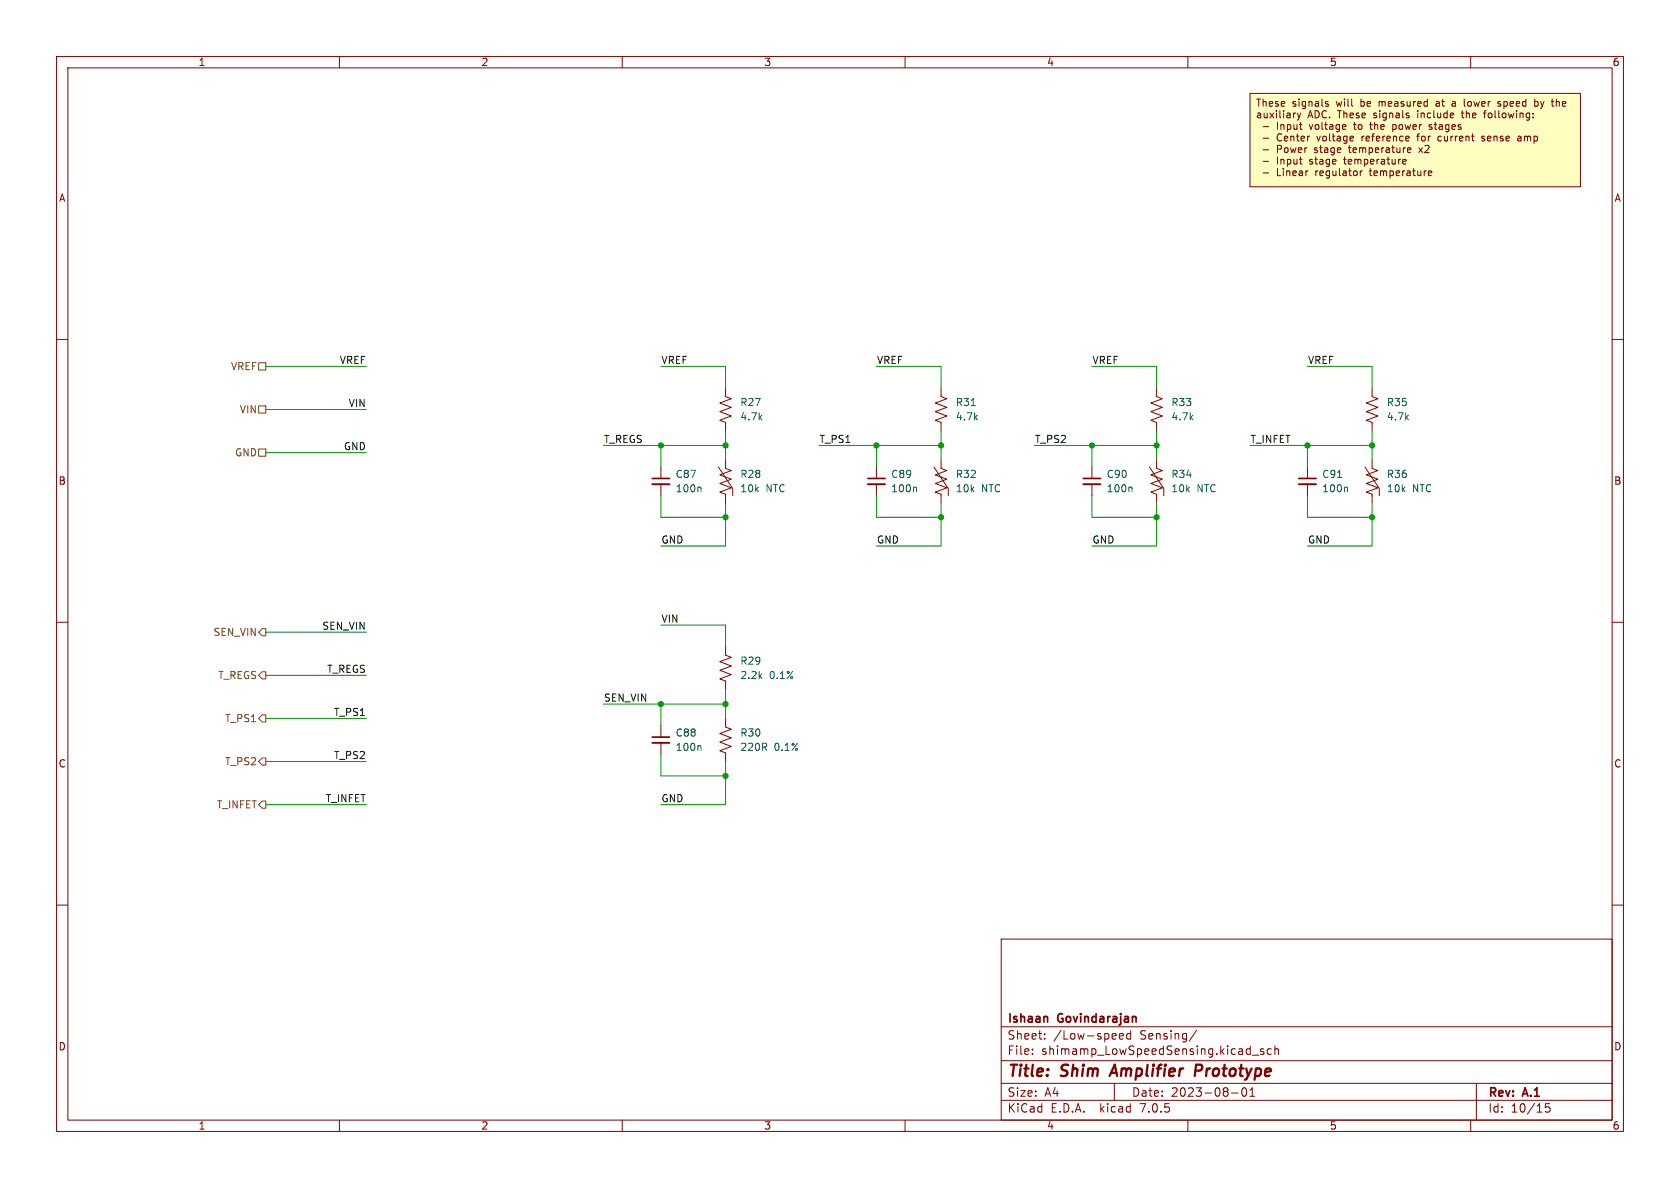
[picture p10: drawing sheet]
(kicad_sch (version 20230121) (generator eeschema)

 (paper "A4")

 (title_block
  (title "Shim Amplifier Prototype")
  (date "2023-08-01")
  (rev "A.1")
  (company "Ishaan Govindarajan"))

 (lib_symbols
  (symbol "Custom-Capacitor:CL10B104KB8NNWC" (pin_numbers hide) (pin_names (offset 0.254) hide) (in_bom yes) (on_board yes)
   (property "Reference" "C" (at 0.254 1.778 0) (effects (font (size 1.27 1.27)) (justify left)))
   (property "Value" "100n" (at 0.254 -2.032 0) (effects (font (size 1.27 1.27)) (justify left)))
   (property "Footprint" "Capacitor_SMD:C_0603_1608Metric_Pad1.08x0.95mm_HandSolder" (at 0 0 0) (effects (font (size 1.27 1.27)) hide))
   (property "Datasheet" "https://product.samsungsem.com/mlcc/CL31B106KAHNFN.do" (at 0 0 0) (effects (font (size 1.27 1.27)) hide))
   (property "Manufacturer" "Samsung Electro-Mechanics" (at 0 0 0) (effects (font (size 1.27 1.27)) hide))
   (property "Part Number" "CL10B104KB8NNWC" (at 0 0 0) (effects (font (size 1.27 1.27)) hide))
   (symbol "CL10B104KB8NNWC_0_1"
    (polyline (pts (xy -1.524 -0.508) (xy 1.524 -0.508)) (stroke (width 0.3302) (type default)) (fill (type none)))
    (polyline (pts (xy -1.524 0.508) (xy 1.524 0.508)) (stroke (width 0.3048) (type default)) (fill (type none))))
   (symbol "CL10B104KB8NNWC_1_1"
    (pin passive line (at 0 2.54 270) (length 2.032) (name "~" (effects (font (size 1.27 1.27)))) (number "1" (effects (font (size 1.27 1.27)))))
    (pin passive line (at 0 -2.54 90) (length 2.032) (name "~" (effects (font (size 1.27 1.27)))) (number "2" (effects (font (size 1.27 1.27)))))))
  (symbol "Custom-Resistor:B57330V2103F260" (pin_numbers hide) (pin_names (offset 0)) (in_bom yes) (on_board yes)
   (property "Reference" "R" (at 2.54 0 90) (effects (font (size 1.27 1.27))))
   (property "Value" "10k NTC" (at -2.54 0 90) (effects (font (size 1.27 1.27))))
   (property "Footprint" "Resistor_SMD:R_0603_1608Metric_Pad0.98x0.95mm_HandSolder" (at 1.016 -0.254 90) (effects (font (size 1.27 1.27)) hide))
   (property "Datasheet" "https://www.tdk-electronics.tdk.com/inf/50/db/ntc/NTC_SMD_Standard_series_0603.pdf" (at 0 0 0) (effects (font (size 1.27 1.27)) hide))
   (property "Manufacturer" "EPCOS - TDK Electronics" (at 0 0 0) (effects (font (size 1.27 1.27)) hide))
   (property "Part Number" "B57330V2103F260" (at 0 0 0) (effects (font (size 1.27 1.27)) hide))
   (symbol "B57330V2103F260_0_1"
    (polyline (pts (xy 0 -2.286) (xy 0 -2.54)) (stroke (width 0) (type default)) (fill (type none)))
    (polyline (pts (xy 0 2.286) (xy 0 2.54)) (stroke (width 0) (type default)) (fill (type none)))
    (polyline (pts (xy -1.27 2.54) (xy 1.27 -1.27) (xy 1.27 -2.54)) (stroke (width 0) (type default)) (fill (type none)))
    (polyline (pts (xy 0 -0.762) (xy 1.016 -1.143) (xy 0 -1.524) (xy -1.016 -1.905) (xy 0 -2.286)) (stroke (width 0) (type default)) (fill (type none)))
    (polyline (pts (xy 0 0.762) (xy 1.016 0.381) (xy 0 0) (xy -1.016 -0.381) (xy 0 -0.762)) (stroke (width 0) (type default)) (fill (type none)))
    (polyline (pts (xy 0 2.286) (xy 1.016 1.905) (xy 0 1.524) (xy -1.016 1.143) (xy 0 0.762)) (stroke (width 0) (type default)) (fill (type none))))
   (symbol "B57330V2103F260_1_1"
    (pin passive line (at 0 3.81 270) (length 1.27) (name "~" (effects (font (size 1.27 1.27)))) (number "1" (effects (font (size 1.27 1.27)))))
    (pin passive line (at 0 -3.81 90) (length 1.27) (name "~" (effects (font (size 1.27 1.27)))) (number "2" (effects (font (size 1.27 1.27)))))))
  (symbol "Custom-Resistor:RMCF0603FT4K70" (pin_numbers hide) (pin_names (offset 0)) (in_bom yes) (on_board yes)
   (property "Reference" "R" (at 2.54 0 90) (effects (font (size 1.27 1.27))))
   (property "Value" "4.7k" (at -2.54 0 90) (effects (font (size 1.27 1.27))))
   (property "Footprint" "Resistor_SMD:R_0603_1608Metric_Pad0.98x0.95mm_HandSolder" (at 1.016 -0.254 90) (effects (font (size 1.27 1.27)) hide))
   (property "Datasheet" "https://www.seielect.com/Catalog/SEI-RMCF_RMCP.pdf" (at 0 0 0) (effects (font (size 1.27 1.27)) hide))
   (property "Manufacturer" "Stackpole Electronics Inc" (at 0 0 0) (effects (font (size 1.27 1.27)) hide))
   (property "Part Number" "RMCF0603FT4K70" (at 0 0 0) (effects (font (size 1.27 1.27)) hide))
   (symbol "RMCF0603FT4K70_0_1"
    (polyline (pts (xy 0 -2.286) (xy 0 -2.54)) (stroke (width 0) (type default)) (fill (type none)))
    (polyline (pts (xy 0 2.286) (xy 0 2.54)) (stroke (width 0) (type default)) (fill (type none)))
    (polyline (pts (xy 0 -0.762) (xy 1.016 -1.143) (xy 0 -1.524) (xy -1.016 -1.905) (xy 0 -2.286)) (stroke (width 0) (type default)) (fill (type none)))
    (polyline (pts (xy 0 0.762) (xy 1.016 0.381) (xy 0 0) (xy -1.016 -0.381) (xy 0 -0.762)) (stroke (width 0) (type default)) (fill (type none)))
    (polyline (pts (xy 0 2.286) (xy 1.016 1.905) (xy 0 1.524) (xy -1.016 1.143) (xy 0 0.762)) (stroke (width 0) (type default)) (fill (type none))))
   (symbol "RMCF0603FT4K70_1_1"
    (pin passive line (at 0 3.81 270) (length 1.27) (name "~" (effects (font (size 1.27 1.27)))) (number "1" (effects (font (size 1.27 1.27)))))
    (pin passive line (at 0 -3.81 90) (length 1.27) (name "~" (effects (font (size 1.27 1.27)))) (number "2" (effects (font (size 1.27 1.27)))))))
  (symbol "Custom-Resistor:RN73R1JTTD2200B25" (pin_numbers hide) (pin_names (offset 0)) (in_bom yes) (on_board yes)
   (property "Reference" "R" (at 2.54 0 90) (effects (font (size 1.27 1.27))))
   (property "Value" "220R 0.1%" (at -2.54 0 90) (effects (font (size 1.27 1.27))))
   (property "Footprint" "Resistor_SMD:R_0603_1608Metric_Pad0.98x0.95mm_HandSolder" (at 1.016 -0.254 90) (effects (font (size 1.27 1.27)) hide))
   (property "Datasheet" "https://www.koaspeer.com/pdfs/RN73R.pdf" (at 0 0 0) (effects (font (size 1.27 1.27)) hide))
   (property "Manufacturer" "KOA Speer Electronics, Inc." (at 0 0 0) (effects (font (size 1.27 1.27)) hide))
   (property "Part Number" "RN73R1JTTD2200B25" (at 0 0 0) (effects (font (size 1.27 1.27)) hide))
   (symbol "RN73R1JTTD2200B25_0_1"
    (polyline (pts (xy 0 -2.286) (xy 0 -2.54)) (stroke (width 0) (type default)) (fill (type none)))
    (polyline (pts (xy 0 2.286) (xy 0 2.54)) (stroke (width 0) (type default)) (fill (type none)))
    (polyline (pts (xy 0 -0.762) (xy 1.016 -1.143) (xy 0 -1.524) (xy -1.016 -1.905) (xy 0 -2.286)) (stroke (width 0) (type default)) (fill (type none)))
    (polyline (pts (xy 0 0.762) (xy 1.016 0.381) (xy 0 0) (xy -1.016 -0.381) (xy 0 -0.762)) (stroke (width 0) (type default)) (fill (type none)))
    (polyline (pts (xy 0 2.286) (xy 1.016 1.905) (xy 0 1.524) (xy -1.016 1.143) (xy 0 0.762)) (stroke (width 0) (type default)) (fill (type none))))
   (symbol "RN73R1JTTD2200B25_1_1"
    (pin passive line (at 0 3.81 270) (length 1.27) (name "~" (effects (font (size 1.27 1.27)))) (number "1" (effects (font (size 1.27 1.27)))))
    (pin passive line (at 0 -3.81 90) (length 1.27) (name "~" (effects (font (size 1.27 1.27)))) (number "2" (effects (font (size 1.27 1.27)))))))
  (symbol "Custom-Resistor:RN73R2BTTD2201B25" (pin_numbers hide) (pin_names (offset 0)) (in_bom yes) (on_board yes)
   (property "Reference" "R" (at 2.54 0 90) (effects (font (size 1.27 1.27))))
   (property "Value" "2.2k 0.1%" (at -2.54 0 90) (effects (font (size 1.27 1.27))))
   (property "Footprint" "Resistor_SMD:R_1206_3216Metric_Pad1.30x1.75mm_HandSolder" (at 1.016 -0.254 90) (effects (font (size 1.27 1.27)) hide))
   (property "Datasheet" "https://www.koaspeer.com/pdfs/RN73R.pdf" (at 0 0 0) (effects (font (size 1.27 1.27)) hide))
   (property "Manufacturer" "KOA Speer Electronics, Inc." (at 0 0 0) (effects (font (size 1.27 1.27)) hide))
   (property "Part Number" "RN73R2BTTD2201B25" (at 0 0 0) (effects (font (size 1.27 1.27)) hide))
   (symbol "RN73R2BTTD2201B25_0_1"
    (polyline (pts (xy 0 -2.286) (xy 0 -2.54)) (stroke (width 0) (type default)) (fill (type none)))
    (polyline (pts (xy 0 2.286) (xy 0 2.54)) (stroke (width 0) (type default)) (fill (type none)))
    (polyline (pts (xy 0 -0.762) (xy 1.016 -1.143) (xy 0 -1.524) (xy -1.016 -1.905) (xy 0 -2.286)) (stroke (width 0) (type default)) (fill (type none)))
    (polyline (pts (xy 0 0.762) (xy 1.016 0.381) (xy 0 0) (xy -1.016 -0.381) (xy 0 -0.762)) (stroke (width 0) (type default)) (fill (type none)))
    (polyline (pts (xy 0 2.286) (xy 1.016 1.905) (xy 0 1.524) (xy -1.016 1.143) (xy 0 0.762)) (stroke (width 0) (type default)) (fill (type none))))
   (symbol "RN73R2BTTD2201B25_1_1"
    (pin passive line (at 0 3.81 270) (length 1.27) (name "~" (effects (font (size 1.27 1.27)))) (number "1" (effects (font (size 1.27 1.27)))))
    (pin passive line (at 0 -3.81 90) (length 1.27) (name "~" (effects (font (size 1.27 1.27)))) (number "2" (effects (font (size 1.27 1.27))))))))

 (junction (at 204.47 78.74) (diameter 0) (color 0 0 0 0))
 (junction (at 154.94 78.74) (diameter 0) (color 0 0 0 0))
 (junction (at 242.57 91.44) (diameter 0) (color 0 0 0 0))
 (junction (at 128.27 78.74) (diameter 0) (color 0 0 0 0))
 (junction (at 116.84 124.46) (diameter 0) (color 0 0 0 0))
 (junction (at 231.14 78.74) (diameter 0) (color 0 0 0 0))
 (junction (at 166.37 91.44) (diameter 0) (color 0 0 0 0))
 (junction (at 116.84 78.74) (diameter 0) (color 0 0 0 0))
 (junction (at 166.37 78.74) (diameter 0) (color 0 0 0 0))
 (junction (at 193.04 78.74) (diameter 0) (color 0 0 0 0))
 (junction (at 204.47 91.44) (diameter 0) (color 0 0 0 0))
 (junction (at 128.27 91.44) (diameter 0) (color 0 0 0 0))
 (junction (at 242.57 78.74) (diameter 0) (color 0 0 0 0))
 (junction (at 128.27 137.16) (diameter 0) (color 0 0 0 0))
 (junction (at 128.27 124.46) (diameter 0) (color 0 0 0 0))

 (wire (pts (xy 116.84 137.16) (xy 128.27 137.16)) (stroke (width 0) (type default)))
 (wire (pts (xy 116.84 78.74) (xy 128.27 78.74)) (stroke (width 0) (type default)))
 (wire (pts (xy 116.84 91.44) (xy 128.27 91.44)) (stroke (width 0) (type default)))
 (wire (pts (xy 116.84 142.24) (xy 128.27 142.24)) (stroke (width 0) (type default)))
 (wire (pts (xy 242.57 91.44) (xy 242.57 96.52)) (stroke (width 0) (type default)))
 (wire (pts (xy 154.94 64.77) (xy 166.37 64.77)) (stroke (width 0) (type default)))
 (wire (pts (xy 242.57 78.74) (xy 242.57 81.28)) (stroke (width 0) (type default)))
 (wire (pts (xy 46.99 119.38) (xy 64.77 119.38)) (stroke (width 0) (type default)))
 (wire (pts (xy 220.98 78.74) (xy 231.14 78.74)) (stroke (width 0) (type default)))
 (wire (pts (xy 154.94 87.63) (xy 154.94 91.44)) (stroke (width 0) (type default)))
 (wire (pts (xy 116.84 64.77) (xy 128.27 64.77)) (stroke (width 0) (type default)))
 (wire (pts (xy 193.04 96.52) (xy 204.47 96.52)) (stroke (width 0) (type default)))
 (wire (pts (xy 144.78 78.74) (xy 154.94 78.74)) (stroke (width 0) (type default)))
 (wire (pts (xy 166.37 76.2) (xy 166.37 78.74)) (stroke (width 0) (type default)))
 (wire (pts (xy 154.94 96.52) (xy 166.37 96.52)) (stroke (width 0) (type default)))
 (wire (pts (xy 116.84 124.46) (xy 116.84 128.27)) (stroke (width 0) (type default)))
 (wire (pts (xy 204.47 88.9) (xy 204.47 91.44)) (stroke (width 0) (type default)))
 (wire (pts (xy 166.37 78.74) (xy 166.37 81.28)) (stroke (width 0) (type default)))
 (wire (pts (xy 116.84 133.35) (xy 116.84 137.16)) (stroke (width 0) (type default)))
 (wire (pts (xy 46.99 80.01) (xy 64.77 80.01)) (stroke (width 0) (type default)))
 (wire (pts (xy 204.47 76.2) (xy 204.47 78.74)) (stroke (width 0) (type default)))
 (wire (pts (xy 128.27 88.9) (xy 128.27 91.44)) (stroke (width 0) (type default)))
 (wire (pts (xy 193.04 64.77) (xy 204.47 64.77)) (stroke (width 0) (type default)))
 (wire (pts (xy 231.14 78.74) (xy 242.57 78.74)) (stroke (width 0) (type default)))
 (wire (pts (xy 182.88 78.74) (xy 193.04 78.74)) (stroke (width 0) (type default)))
 (wire (pts (xy 128.27 124.46) (xy 128.27 127)) (stroke (width 0) (type default)))
 (wire (pts (xy 166.37 88.9) (xy 166.37 91.44)) (stroke (width 0) (type default)))
 (wire (pts (xy 154.94 78.74) (xy 166.37 78.74)) (stroke (width 0) (type default)))
 (wire (pts (xy 231.14 96.52) (xy 242.57 96.52)) (stroke (width 0) (type default)))
 (wire (pts (xy 193.04 78.74) (xy 193.04 82.55)) (stroke (width 0) (type default)))
 (wire (pts (xy 116.84 96.52) (xy 128.27 96.52)) (stroke (width 0) (type default)))
 (wire (pts (xy 242.57 64.77) (xy 242.57 68.58)) (stroke (width 0) (type default)))
 (wire (pts (xy 46.99 127) (xy 64.77 127)) (stroke (width 0) (type default)))
 (wire (pts (xy 106.68 78.74) (xy 116.84 78.74)) (stroke (width 0) (type default)))
 (wire (pts (xy 106.68 124.46) (xy 116.84 124.46)) (stroke (width 0) (type default)))
 (wire (pts (xy 46.99 111.76) (xy 64.77 111.76)) (stroke (width 0) (type default)))
 (wire (pts (xy 193.04 91.44) (xy 204.47 91.44)) (stroke (width 0) (type default)))
 (wire (pts (xy 154.94 78.74) (xy 154.94 82.55)) (stroke (width 0) (type default)))
 (wire (pts (xy 231.14 87.63) (xy 231.14 91.44)) (stroke (width 0) (type default)))
 (wire (pts (xy 46.99 134.62) (xy 64.77 134.62)) (stroke (width 0) (type default)))
 (wire (pts (xy 128.27 137.16) (xy 128.27 142.24)) (stroke (width 0) (type default)))
 (wire (pts (xy 46.99 64.77) (xy 64.77 64.77)) (stroke (width 0) (type default)))
 (wire (pts (xy 116.84 78.74) (xy 116.84 82.55)) (stroke (width 0) (type default)))
 (wire (pts (xy 231.14 78.74) (xy 231.14 82.55)) (stroke (width 0) (type default)))
 (wire (pts (xy 128.27 134.62) (xy 128.27 137.16)) (stroke (width 0) (type default)))
 (wire (pts (xy 231.14 91.44) (xy 242.57 91.44)) (stroke (width 0) (type default)))
 (wire (pts (xy 166.37 64.77) (xy 166.37 68.58)) (stroke (width 0) (type default)))
 (wire (pts (xy 231.14 64.77) (xy 242.57 64.77)) (stroke (width 0) (type default)))
 (wire (pts (xy 193.04 87.63) (xy 193.04 91.44)) (stroke (width 0) (type default)))
 (wire (pts (xy 46.99 72.39) (xy 64.77 72.39)) (stroke (width 0) (type default)))
 (wire (pts (xy 166.37 91.44) (xy 166.37 96.52)) (stroke (width 0) (type default)))
 (wire (pts (xy 242.57 88.9) (xy 242.57 91.44)) (stroke (width 0) (type default)))
 (wire (pts (xy 116.84 87.63) (xy 116.84 91.44)) (stroke (width 0) (type default)))
 (wire (pts (xy 116.84 110.49) (xy 128.27 110.49)) (stroke (width 0) (type default)))
 (wire (pts (xy 204.47 64.77) (xy 204.47 68.58)) (stroke (width 0) (type default)))
 (wire (pts (xy 128.27 110.49) (xy 128.27 114.3)) (stroke (width 0) (type default)))
 (wire (pts (xy 128.27 76.2) (xy 128.27 78.74)) (stroke (width 0) (type default)))
 (wire (pts (xy 154.94 91.44) (xy 166.37 91.44)) (stroke (width 0) (type default)))
 (wire (pts (xy 193.04 78.74) (xy 204.47 78.74)) (stroke (width 0) (type default)))
 (wire (pts (xy 46.99 142.24) (xy 64.77 142.24)) (stroke (width 0) (type default)))
 (wire (pts (xy 204.47 91.44) (xy 204.47 96.52)) (stroke (width 0) (type default)))
 (wire (pts (xy 128.27 121.92) (xy 128.27 124.46)) (stroke (width 0) (type default)))
 (wire (pts (xy 128.27 91.44) (xy 128.27 96.52)) (stroke (width 0) (type default)))
 (wire (pts (xy 128.27 78.74) (xy 128.27 81.28)) (stroke (width 0) (type default)))
 (wire (pts (xy 128.27 64.77) (xy 128.27 68.58)) (stroke (width 0) (type default)))
 (wire (pts (xy 242.57 76.2) (xy 242.57 78.74)) (stroke (width 0) (type default)))
 (wire (pts (xy 204.47 78.74) (xy 204.47 81.28)) (stroke (width 0) (type default)))
 (wire (pts (xy 116.84 124.46) (xy 128.27 124.46)) (stroke (width 0) (type default)))

 (text_box "These signals will be measured at a lower speed by the auxiliary ADC. These signals include the following:\n - Input voltage to the power stages\n - Center voltage reference for current sense amp\n - Power stage temperature x2\n - Input stage temperature\n - Linear regulator temperature" (at 220.98 16.51 0) (size 58.42 16.51) (stroke (width 0) (type default) (color 132 0 0 1)) (fill (type color) (color 255 255 194 1)) (effects (font (size 1.27 1.27) (color 132 0 0 1)) (justify left top)))

 (label "T_PS2" (at 64.77 134.62 180) (fields_autoplaced) (effects (font (size 1.27 1.27)) (justify right bottom)))
 (label "VIN" (at 64.77 72.39 180) (fields_autoplaced) (effects (font (size 1.27 1.27)) (justify right bottom)))
 (label "GND" (at 116.84 96.52 0) (fields_autoplaced) (effects (font (size 1.27 1.27)) (justify left bottom)))
 (label "VREF" (at 64.77 64.77 180) (fields_autoplaced) (effects (font (size 1.27 1.27)) (justify right bottom)))
 (label "T_PS2" (at 182.88 78.74 0) (fields_autoplaced) (effects (font (size 1.27 1.27)) (justify left bottom)))
 (label "GND" (at 231.14 96.52 0) (fields_autoplaced) (effects (font (size 1.27 1.27)) (justify left bottom)))
 (label "SEN_VIN" (at 64.77 111.76 180) (fields_autoplaced) (effects (font (size 1.27 1.27)) (justify right bottom)))
 (label "VREF" (at 231.14 64.77 0) (fields_autoplaced) (effects (font (size 1.27 1.27)) (justify left bottom)))
 (label "GND" (at 116.84 142.24 0) (fields_autoplaced) (effects (font (size 1.27 1.27)) (justify left bottom)))
 (label "VIN" (at 116.84 110.49 0) (fields_autoplaced) (effects (font (size 1.27 1.27)) (justify left bottom)))
 (label "SEN_VIN" (at 106.68 124.46 0) (fields_autoplaced) (effects (font (size 1.27 1.27)) (justify left bottom)))
 (label "VREF" (at 193.04 64.77 0) (fields_autoplaced) (effects (font (size 1.27 1.27)) (justify left bottom)))
 (label "T_INFET" (at 220.98 78.74 0) (fields_autoplaced) (effects (font (size 1.27 1.27)) (justify left bottom)))
 (label "GND" (at 193.04 96.52 0) (fields_autoplaced) (effects (font (size 1.27 1.27)) (justify left bottom)))
 (label "GND" (at 64.77 80.01 180) (fields_autoplaced) (effects (font (size 1.27 1.27)) (justify right bottom)))
 (label "VREF" (at 154.94 64.77 0) (fields_autoplaced) (effects (font (size 1.27 1.27)) (justify left bottom)))
 (label "T_PS1" (at 64.77 127 180) (fields_autoplaced) (effects (font (size 1.27 1.27)) (justify right bottom)))
 (label "T_PS1" (at 144.78 78.74 0) (fields_autoplaced) (effects (font (size 1.27 1.27)) (justify left bottom)))
 (label "T_INFET" (at 64.77 142.24 180) (fields_autoplaced) (effects (font (size 1.27 1.27)) (justify right bottom)))
 (label "T_REGS" (at 64.77 119.38 180) (fields_autoplaced) (effects (font (size 1.27 1.27)) (justify right bottom)))
 (label "T_REGS" (at 106.68 78.74 0) (fields_autoplaced) (effects (font (size 1.27 1.27)) (justify left bottom)))
 (label "VREF" (at 116.84 64.77 0) (fields_autoplaced) (effects (font (size 1.27 1.27)) (justify left bottom)))
 (label "GND" (at 154.94 96.52 0) (fields_autoplaced) (effects (font (size 1.27 1.27)) (justify left bottom)))

 (hierarchical_label "T_PS2" (shape output) (at 46.99 134.62 180) (fields_autoplaced) (effects (font (size 1.27 1.27)) (justify right)))
 (hierarchical_label "T_INFET" (shape output) (at 46.99 142.24 180) (fields_autoplaced) (effects (font (size 1.27 1.27)) (justify right)))
 (hierarchical_label "T_PS1" (shape output) (at 46.99 127 180) (fields_autoplaced) (effects (font (size 1.27 1.27)) (justify right)))
 (hierarchical_label "VIN" (shape passive) (at 46.99 72.39 180) (fields_autoplaced) (effects (font (size 1.27 1.27)) (justify right)))
 (hierarchical_label "VREF" (shape passive) (at 46.99 64.77 180) (fields_autoplaced) (effects (font (size 1.27 1.27)) (justify right)))
 (hierarchical_label "SEN_VIN" (shape output) (at 46.99 111.76 180) (fields_autoplaced) (effects (font (size 1.27 1.27)) (justify right)))
 (hierarchical_label "T_REGS" (shape output) (at 46.99 119.38 180) (fields_autoplaced) (effects (font (size 1.27 1.27)) (justify right)))
 (hierarchical_label "GND" (shape passive) (at 46.99 80.01 180) (fields_autoplaced) (effects (font (size 1.27 1.27)) (justify right)))

 (symbol (lib_id "Custom-Capacitor:CL10B104KB8NNWC") (at 116.84 85.09 0) (unit 1) (in_bom yes) (on_board yes) (dnp no) (fields_autoplaced)
  (property "Reference" "C87" (at 119.38 83.8263 0) (effects (font (size 1.27 1.27)) (justify left)))
  (property "Value" "100n" (at 119.38 86.3663 0) (effects (font (size 1.27 1.27)) (justify left)))
  (property "Footprint" "Capacitor_SMD:C_0603_1608Metric_Pad1.08x0.95mm_HandSolder" (at 116.84 85.09 0) (effects (font (size 1.27 1.27)) hide))
  (property "Datasheet" "https://product.samsungsem.com/mlcc/CL31B106KAHNFN.do" (at 116.84 85.09 0) (effects (font (size 1.27 1.27)) hide))
  (property "Manufacturer" "Samsung Electro-Mechanics" (at 116.84 85.09 0) (effects (font (size 1.27 1.27)) hide))
  (property "Part Number" "CL10B104KB8NNWC" (at 116.84 85.09 0) (effects (font (size 1.27 1.27)) hide)) (pin "1") (pin "2"))

 (symbol (lib_id "Custom-Capacitor:CL10B104KB8NNWC") (at 193.04 85.09 0) (unit 1) (in_bom yes) (on_board yes) (dnp no) (fields_autoplaced)
  (property "Reference" "C90" (at 195.58 83.8263 0) (effects (font (size 1.27 1.27)) (justify left)))
  (property "Value" "100n" (at 195.58 86.3663 0) (effects (font (size 1.27 1.27)) (justify left)))
  (property "Footprint" "Capacitor_SMD:C_0603_1608Metric_Pad1.08x0.95mm_HandSolder" (at 193.04 85.09 0) (effects (font (size 1.27 1.27)) hide))
  (property "Datasheet" "https://product.samsungsem.com/mlcc/CL31B106KAHNFN.do" (at 193.04 85.09 0) (effects (font (size 1.27 1.27)) hide))
  (property "Manufacturer" "Samsung Electro-Mechanics" (at 193.04 85.09 0) (effects (font (size 1.27 1.27)) hide))
  (property "Part Number" "CL10B104KB8NNWC" (at 193.04 85.09 0) (effects (font (size 1.27 1.27)) hide)) (pin "1") (pin "2"))

 (symbol (lib_id "Custom-Capacitor:CL10B104KB8NNWC") (at 154.94 85.09 0) (unit 1) (in_bom yes) (on_board yes) (dnp no) (fields_autoplaced)
  (property "Reference" "C89" (at 157.48 83.8263 0) (effects (font (size 1.27 1.27)) (justify left)))
  (property "Value" "100n" (at 157.48 86.3663 0) (effects (font (size 1.27 1.27)) (justify left)))
  (property "Footprint" "Capacitor_SMD:C_0603_1608Metric_Pad1.08x0.95mm_HandSolder" (at 154.94 85.09 0) (effects (font (size 1.27 1.27)) hide))
  (property "Datasheet" "https://product.samsungsem.com/mlcc/CL31B106KAHNFN.do" (at 154.94 85.09 0) (effects (font (size 1.27 1.27)) hide))
  (property "Manufacturer" "Samsung Electro-Mechanics" (at 154.94 85.09 0) (effects (font (size 1.27 1.27)) hide))
  (property "Part Number" "CL10B104KB8NNWC" (at 154.94 85.09 0) (effects (font (size 1.27 1.27)) hide)) (pin "1") (pin "2"))

 (symbol (lib_id "Custom-Resistor:RMCF0603FT4K70") (at 242.57 72.39 0) (unit 1) (in_bom yes) (on_board yes) (dnp no) (fields_autoplaced)
  (property "Reference" "R35" (at 245.11 71.12 0) (effects (font (size 1.27 1.27)) (justify left)))
  (property "Value" "4.7k" (at 245.11 73.66 0) (effects (font (size 1.27 1.27)) (justify left)))
  (property "Footprint" "Resistor_SMD:R_0603_1608Metric_Pad0.98x0.95mm_HandSolder" (at 243.586 72.644 90) (effects (font (size 1.27 1.27)) hide))
  (property "Datasheet" "https://www.seielect.com/Catalog/SEI-RMCF_RMCP.pdf" (at 242.57 72.39 0) (effects (font (size 1.27 1.27)) hide))
  (property "Manufacturer" "Stackpole Electronics Inc" (at 242.57 72.39 0) (effects (font (size 1.27 1.27)) hide))
  (property "Part Number" "RMCF0603FT4K70" (at 242.57 72.39 0) (effects (font (size 1.27 1.27)) hide)) (pin "1") (pin "2"))

 (symbol (lib_id "Custom-Resistor:B57330V2103F260") (at 128.27 85.09 0) (unit 1) (in_bom yes) (on_board yes) (dnp no) (fields_autoplaced)
  (property "Reference" "R28" (at 130.81 83.82 0) (effects (font (size 1.27 1.27)) (justify left)))
  (property "Value" "10k NTC" (at 130.81 86.36 0) (effects (font (size 1.27 1.27)) (justify left)))
  (property "Footprint" "Resistor_SMD:R_0603_1608Metric_Pad0.98x0.95mm_HandSolder" (at 129.286 85.344 90) (effects (font (size 1.27 1.27)) hide))
  (property "Datasheet" "https://www.tdk-electronics.tdk.com/inf/50/db/ntc/NTC_SMD_Standard_series_0603.pdf" (at 128.27 85.09 0) (effects (font (size 1.27 1.27)) hide))
  (property "Manufacturer" "EPCOS - TDK Electronics" (at 128.27 85.09 0) (effects (font (size 1.27 1.27)) hide))
  (property "Part Number" "B57330V2103F260" (at 128.27 85.09 0) (effects (font (size 1.27 1.27)) hide)) (pin "1") (pin "2"))

 (symbol (lib_id "Custom-Resistor:RN73R2BTTD2201B25") (at 128.27 118.11 0) (unit 1) (in_bom yes) (on_board yes) (dnp no)
  (property "Reference" "R29" (at 130.81 116.84 0) (effects (font (size 1.27 1.27)) (justify left)))
  (property "Value" "2.2k 0.1%" (at 130.81 119.38 0) (effects (font (size 1.27 1.27)) (justify left)))
  (property "Footprint" "Resistor_SMD:R_1206_3216Metric_Pad1.30x1.75mm_HandSolder" (at 129.286 118.364 90) (effects (font (size 1.27 1.27)) hide))
  (property "Datasheet" "https://www.koaspeer.com/pdfs/RN73R.pdf" (at 128.27 118.11 0) (effects (font (size 1.27 1.27)) hide))
  (property "Manufacturer" "KOA Speer Electronics, Inc." (at 128.27 118.11 0) (effects (font (size 1.27 1.27)) hide))
  (property "Part Number" "RN73R2BTTD2201B25" (at 128.27 118.11 0) (effects (font (size 1.27 1.27)) hide)) (pin "1") (pin "2"))

 (symbol (lib_id "Custom-Resistor:RMCF0603FT4K70") (at 204.47 72.39 0) (unit 1) (in_bom yes) (on_board yes) (dnp no) (fields_autoplaced)
  (property "Reference" "R33" (at 207.01 71.12 0) (effects (font (size 1.27 1.27)) (justify left)))
  (property "Value" "4.7k" (at 207.01 73.66 0) (effects (font (size 1.27 1.27)) (justify left)))
  (property "Footprint" "Resistor_SMD:R_0603_1608Metric_Pad0.98x0.95mm_HandSolder" (at 205.486 72.644 90) (effects (font (size 1.27 1.27)) hide))
  (property "Datasheet" "https://www.seielect.com/Catalog/SEI-RMCF_RMCP.pdf" (at 204.47 72.39 0) (effects (font (size 1.27 1.27)) hide))
  (property "Manufacturer" "Stackpole Electronics Inc" (at 204.47 72.39 0) (effects (font (size 1.27 1.27)) hide))
  (property "Part Number" "RMCF0603FT4K70" (at 204.47 72.39 0) (effects (font (size 1.27 1.27)) hide)) (pin "1") (pin "2"))

 (symbol (lib_id "Custom-Resistor:RN73R1JTTD2200B25") (at 128.27 130.81 0) (unit 1) (in_bom yes) (on_board yes) (dnp no) (fields_autoplaced)
  (property "Reference" "R30" (at 130.81 129.54 0) (effects (font (size 1.27 1.27)) (justify left)))
  (property "Value" "220R 0.1%" (at 130.81 132.08 0) (effects (font (size 1.27 1.27)) (justify left)))
  (property "Footprint" "Resistor_SMD:R_0603_1608Metric_Pad0.98x0.95mm_HandSolder" (at 129.286 131.064 90) (effects (font (size 1.27 1.27)) hide))
  (property "Datasheet" "https://www.koaspeer.com/pdfs/RN73R.pdf" (at 128.27 130.81 0) (effects (font (size 1.27 1.27)) hide))
  (property "Manufacturer" "KOA Speer Electronics, Inc." (at 128.27 130.81 0) (effects (font (size 1.27 1.27)) hide))
  (property "Part Number" "RN73R1JTTD2200B25" (at 128.27 130.81 0) (effects (font (size 1.27 1.27)) hide)) (pin "1") (pin "2"))

 (symbol (lib_id "Custom-Capacitor:CL10B104KB8NNWC") (at 116.84 130.81 0) (unit 1) (in_bom yes) (on_board yes) (dnp no) (fields_autoplaced)
  (property "Reference" "C88" (at 119.38 129.5463 0) (effects (font (size 1.27 1.27)) (justify left)))
  (property "Value" "100n" (at 119.38 132.0863 0) (effects (font (size 1.27 1.27)) (justify left)))
  (property "Footprint" "Capacitor_SMD:C_0603_1608Metric_Pad1.08x0.95mm_HandSolder" (at 116.84 130.81 0) (effects (font (size 1.27 1.27)) hide))
  (property "Datasheet" "https://product.samsungsem.com/mlcc/CL31B106KAHNFN.do" (at 116.84 130.81 0) (effects (font (size 1.27 1.27)) hide))
  (property "Manufacturer" "Samsung Electro-Mechanics" (at 116.84 130.81 0) (effects (font (size 1.27 1.27)) hide))
  (property "Part Number" "CL10B104KB8NNWC" (at 116.84 130.81 0) (effects (font (size 1.27 1.27)) hide)) (pin "1") (pin "2"))

 (symbol (lib_id "Custom-Resistor:B57330V2103F260") (at 166.37 85.09 0) (unit 1) (in_bom yes) (on_board yes) (dnp no) (fields_autoplaced)
  (property "Reference" "R32" (at 168.91 83.82 0) (effects (font (size 1.27 1.27)) (justify left)))
  (property "Value" "10k NTC" (at 168.91 86.36 0) (effects (font (size 1.27 1.27)) (justify left)))
  (property "Footprint" "Resistor_SMD:R_0603_1608Metric_Pad0.98x0.95mm_HandSolder" (at 167.386 85.344 90) (effects (font (size 1.27 1.27)) hide))
  (property "Datasheet" "https://www.tdk-electronics.tdk.com/inf/50/db/ntc/NTC_SMD_Standard_series_0603.pdf" (at 166.37 85.09 0) (effects (font (size 1.27 1.27)) hide))
  (property "Manufacturer" "EPCOS - TDK Electronics" (at 166.37 85.09 0) (effects (font (size 1.27 1.27)) hide))
  (property "Part Number" "B57330V2103F260" (at 166.37 85.09 0) (effects (font (size 1.27 1.27)) hide)) (pin "1") (pin "2"))

 (symbol (lib_id "Custom-Resistor:B57330V2103F260") (at 242.57 85.09 0) (unit 1) (in_bom yes) (on_board yes) (dnp no) (fields_autoplaced)
  (property "Reference" "R36" (at 245.11 83.82 0) (effects (font (size 1.27 1.27)) (justify left)))
  (property "Value" "10k NTC" (at 245.11 86.36 0) (effects (font (size 1.27 1.27)) (justify left)))
  (property "Footprint" "Resistor_SMD:R_0603_1608Metric_Pad0.98x0.95mm_HandSolder" (at 243.586 85.344 90) (effects (font (size 1.27 1.27)) hide))
  (property "Datasheet" "https://www.tdk-electronics.tdk.com/inf/50/db/ntc/NTC_SMD_Standard_series_0603.pdf" (at 242.57 85.09 0) (effects (font (size 1.27 1.27)) hide))
  (property "Manufacturer" "EPCOS - TDK Electronics" (at 242.57 85.09 0) (effects (font (size 1.27 1.27)) hide))
  (property "Part Number" "B57330V2103F260" (at 242.57 85.09 0) (effects (font (size 1.27 1.27)) hide)) (pin "1") (pin "2"))

 (symbol (lib_id "Custom-Resistor:B57330V2103F260") (at 204.47 85.09 0) (unit 1) (in_bom yes) (on_board yes) (dnp no) (fields_autoplaced)
  (property "Reference" "R34" (at 207.01 83.82 0) (effects (font (size 1.27 1.27)) (justify left)))
  (property "Value" "10k NTC" (at 207.01 86.36 0) (effects (font (size 1.27 1.27)) (justify left)))
  (property "Footprint" "Resistor_SMD:R_0603_1608Metric_Pad0.98x0.95mm_HandSolder" (at 205.486 85.344 90) (effects (font (size 1.27 1.27)) hide))
  (property "Datasheet" "https://www.tdk-electronics.tdk.com/inf/50/db/ntc/NTC_SMD_Standard_series_0603.pdf" (at 204.47 85.09 0) (effects (font (size 1.27 1.27)) hide))
  (property "Manufacturer" "EPCOS - TDK Electronics" (at 204.47 85.09 0) (effects (font (size 1.27 1.27)) hide))
  (property "Part Number" "B57330V2103F260" (at 204.47 85.09 0) (effects (font (size 1.27 1.27)) hide)) (pin "1") (pin "2"))

 (symbol (lib_id "Custom-Capacitor:CL10B104KB8NNWC") (at 231.14 85.09 0) (unit 1) (in_bom yes) (on_board yes) (dnp no) (fields_autoplaced)
  (property "Reference" "C91" (at 233.68 83.8263 0) (effects (font (size 1.27 1.27)) (justify left)))
  (property "Value" "100n" (at 233.68 86.3663 0) (effects (font (size 1.27 1.27)) (justify left)))
  (property "Footprint" "Capacitor_SMD:C_0603_1608Metric_Pad1.08x0.95mm_HandSolder" (at 231.14 85.09 0) (effects (font (size 1.27 1.27)) hide))
  (property "Datasheet" "https://product.samsungsem.com/mlcc/CL31B106KAHNFN.do" (at 231.14 85.09 0) (effects (font (size 1.27 1.27)) hide))
  (property "Manufacturer" "Samsung Electro-Mechanics" (at 231.14 85.09 0) (effects (font (size 1.27 1.27)) hide))
  (property "Part Number" "CL10B104KB8NNWC" (at 231.14 85.09 0) (effects (font (size 1.27 1.27)) hide)) (pin "1") (pin "2"))

 (symbol (lib_id "Custom-Resistor:RMCF0603FT4K70") (at 128.27 72.39 0) (unit 1) (in_bom yes) (on_board yes) (dnp no) (fields_autoplaced)
  (property "Reference" "R27" (at 130.81 71.12 0) (effects (font (size 1.27 1.27)) (justify left)))
  (property "Value" "4.7k" (at 130.81 73.66 0) (effects (font (size 1.27 1.27)) (justify left)))
  (property "Footprint" "Resistor_SMD:R_0603_1608Metric_Pad0.98x0.95mm_HandSolder" (at 129.286 72.644 90) (effects (font (size 1.27 1.27)) hide))
  (property "Datasheet" "https://www.seielect.com/Catalog/SEI-RMCF_RMCP.pdf" (at 128.27 72.39 0) (effects (font (size 1.27 1.27)) hide))
  (property "Manufacturer" "Stackpole Electronics Inc" (at 128.27 72.39 0) (effects (font (size 1.27 1.27)) hide))
  (property "Part Number" "RMCF0603FT4K70" (at 128.27 72.39 0) (effects (font (size 1.27 1.27)) hide)) (pin "1") (pin "2"))

 (symbol (lib_id "Custom-Resistor:RMCF0603FT4K70") (at 166.37 72.39 0) (unit 1) (in_bom yes) (on_board yes) (dnp no) (fields_autoplaced)
  (property "Reference" "R31" (at 168.91 71.12 0) (effects (font (size 1.27 1.27)) (justify left)))
  (property "Value" "4.7k" (at 168.91 73.66 0) (effects (font (size 1.27 1.27)) (justify left)))
  (property "Footprint" "Resistor_SMD:R_0603_1608Metric_Pad0.98x0.95mm_HandSolder" (at 167.386 72.644 90) (effects (font (size 1.27 1.27)) hide))
  (property "Datasheet" "https://www.seielect.com/Catalog/SEI-RMCF_RMCP.pdf" (at 166.37 72.39 0) (effects (font (size 1.27 1.27)) hide))
  (property "Manufacturer" "Stackpole Electronics Inc" (at 166.37 72.39 0) (effects (font (size 1.27 1.27)) hide))
  (property "Part Number" "RMCF0603FT4K70" (at 166.37 72.39 0) (effects (font (size 1.27 1.27)) hide)) (pin "1") (pin "2")))
